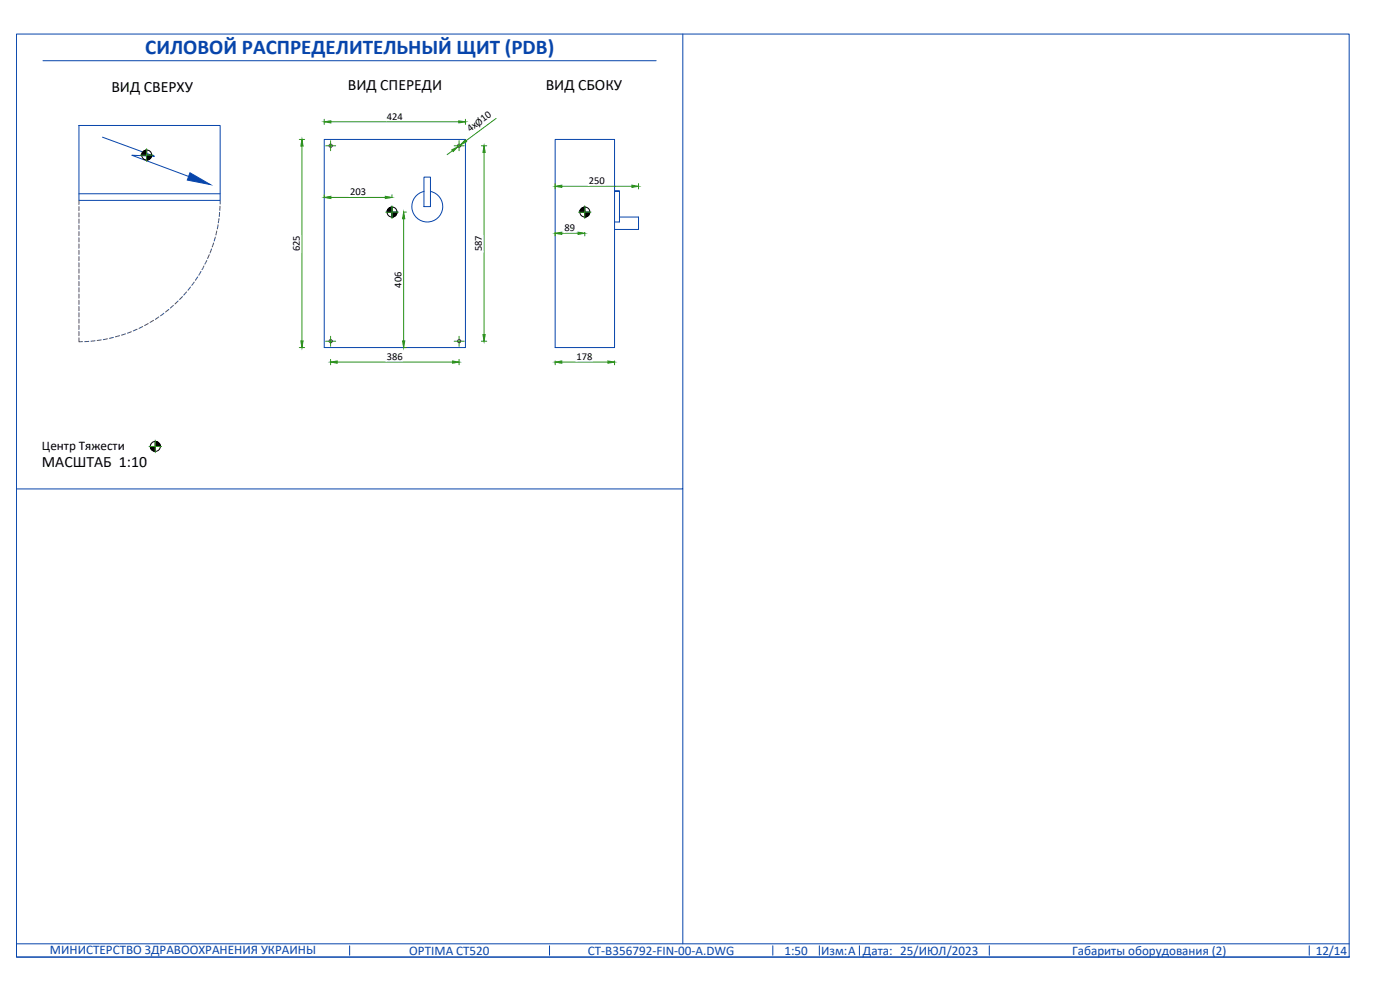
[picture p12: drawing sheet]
<svg xmlns="http://www.w3.org/2000/svg" width="420mm" height="297mm" viewBox="0 0 420 297" stroke-linecap="round" stroke-linejoin="round" font-family="sans-serif">
<!-- layer: 0 -->
<path d="M4.9 10.2h400v277h-400zM12.9 18.2h184M204.9 10.2v136.5h-200M204.9 146.7v136.5M104.9 283.8v2.8M164.9 283.8v2.8M231.9 283.8v2.8M245.9 283.8v2.8M257.9 283.8v2.8M296.9 283.8v2.8M392.9 283.8v2.8M404.9 283.2h-400v4h400" fill="none" stroke="#0745ab" stroke-width=".3"/>
<!-- layer: GE-EQUIPMENT_LIGHT -->
<path d="M23.7 58.1h42.4M30.8 41.2l15.5 5.7-6.7-.3 17 6.3M127.2 53.1h2v8.9h-2zM127.3 57.4a4.6 4.6 0 0 0-2.9 7.2 4.6 4.6 0 0 0 7.7 0 4.6 4.6 0 0 0-2.9-7.2" fill="none" stroke="#0745ab" stroke-width=".3"/>
<path d="M57 51.8l6.1 3.6-6.9-1.4z" fill="#0745ab" stroke="#0745ab" stroke-width=".3"/>
<!-- layer: GE-EQUIPMENT -->
<path d="M23.7 37.6h42.4v22.5h-42.4zM97.3 41.8h42.4v62.5h-42.4zM166.6 41.8h17.8v62.5h-17.8zM185.9 57.3h-1.5h1.5v9.3h-1.5M185.9 65.1h5.7v3.7h-7.2" fill="none" stroke="#0745ab" stroke-width=".3"/>
<!-- layer: GE-EQUIPMENT_MOVEMENT -->
<g fill="none" stroke="#463c82" stroke-width=".3">
<path d="M23.7 60.1v1.3M23.7 62v1.2M23.7 63.9v1.2M23.7 65.7v1.3M23.7 67.6v1.2M23.7 69.5v1.2M23.7 71.3v1.3M23.7 73.2v1.3M23.7 75.1v1.2M23.7 77v1.2M23.7 78.8v1.3M61.2 79.8l-.6 1.1"/>
<path d="M62 78.2l-.5 1.1M62.8 76.4l-.5 1.2M63.5 74.7l-.4 1.2M64.1 72.9l-.4 1.2M64.6 71.1l-.3 1.2M65.1 69.3l-.3 1.2M65.4 67.5l-.2 1.2M65.7 65.6l-.2 1.3M65.9 63.7l-.1 1.3M66 61.9v1.2M66.1 60.1v1.1M23.7 80.7v1.3"/>
<path d="M23.7 82.6v1.2M23.7 84.5v1.2M23.7 86.3v1.3M23.7 88.2v1.3M23.7 90.1v1.2M23.7 92v1.2M23.7 93.8v1.3M23.7 95.7v1.3M23.7 97.6v1.3M23.7 99.5v1.2M39.4 99.5l-1.1 .5M41.1 98.8l-1.1 .5"/>
<path d="M42.8 98l-1.1 .5M44.5 97.1l-1.1 .6M46.1 96.1l-1.1 .6M47.7 95.1l-1.1 .7M49.2 94l-1 .8M50.7 92.9l-1 .7M52.1 91.6l-1 .8M53.5 90.3l-1 .9M54.8 89l-.9 .9M56 87.6l-.9 .9M57.2 86.1l-.8 1M58.3 84.6l-.7 1"/>
<path d="M59.3 83.1l-.6 1M60.3 81.5l-.6 1.1M23.7 101.4v1.1h1.1M26.7 102.4l-1.3 .1M28.5 102.2l-1.2 .2M30.4 102l-1.2 .2M32.2 101.7l-1.2 .2M34.1 101.2l-1.3 .3M35.9 100.7l-1.2 .4M37.7 100.2l-1.2 .4"/>
</g>
<!-- layer: GE-ANCHORAGE_FLOOR -->
<g fill="none" stroke="#b4001e" stroke-width=".3">
<circle cx="99.2" cy="43.7" r=".49"/>
<circle cx="137.8" cy="43.7" r=".49"/>
<circle cx="99.2" cy="102.4" r=".49"/>
<circle cx="137.8" cy="102.4" r=".49"/>
</g>
<!-- layer: GE-MAIN_AXIS -->
<path d="M97.7 43.7h3M99.2 42.2v3M136.3 43.7h3M137.8 42.2v3M97.7 102.4h3M99.2 100.9v3M136.3 102.4h3M137.8 100.9v3" fill="none" stroke="#2b9317" stroke-width=".3"/>
<!-- layer: GE-DIMS -->
<g fill="none" stroke="#2b9317" stroke-width=".3">
<path d="M97.3 35.8v1.6M99.3 36.5h38.4M139.7 35.8v1.6M148.9 35.5l-9.1 6.8M89.8 41.8h1.6M90.6 43.8v58.5M97.3 58.4v.8M99.3 59.2h16.3M117.6 58.4v.8M135.8 45.2l-1.6 1.2M138.2 43.4l-.8 .6M144.5 43.7h1.6"/>
<path d="M145.3 45.7v54.7M166.6 55.1v1.6M168.6 55.9h21M191.6 55.1v1.6M121.1 63.6h.8M121.1 65.6v36.7M166.6 69.7v1.1M168.6 70h4.9M175.5 69.7v1.1M89.8 104.3h1.6M99.2 107.8v1.6M101.2 108.6h34.6"/>
<path d="M121.1 104.3h.8M137.8 107.8v1.6M144.5 102.4h1.6M166.6 108.3v1.1M168.6 108.6h13.8M184.4 108.3v1.1"/>
</g>
<g fill="#2b9317" stroke="#2b9317" stroke-width=".3">
<path d="M97.3 36.5l2-.2v.6z"/>
<path d="M137.7 36.3l2 .2-2 .4z"/>
<path d="M90.6 41.8l.4 2h-.7z"/>
<path d="M90.3 102.3h.7l-.4 2z"/>
<path d="M145.3 43.7l.3 2h-.7z"/>
<path d="M144.9 100.4h.7l-.3 2z"/>
<path d="M99.2 108.6l2-.3v.7z"/>
<path d="M135.8 108.3l2 .3-2 .4z"/>
<path d="M135.6 45l1.8-1-1.4 1.5z"/>
<path d="M139.6 42l.4 .5-1.8 .9z"/>
<path d="M166.6 108.6l2-.3v.7z"/>
<path d="M182.4 108.3l2 .3-2 .4z"/>
<path d="M166.6 55.9l2-.3v.6z"/>
<path d="M189.6 55.6l2 .3-2 .3z"/>
<path d="M173.5 69.7l2 .3-2 .3z"/>
<path d="M166.6 70l2-.3v.6z"/>
<path d="M115.6 58.9l2 .3-2 .4z"/>
<path d="M97.3 59.2l2-.3v.7z"/>
<path d="M121.1 63.6l.4 2h-.7z"/>
<path d="M120.8 102.3h.7l-.4 2z"/>
</g>
<g fill="#fff" stroke="#fff" stroke-width=".3">
<path d="M116 33.8v2.4l5-2.4zM116 36.2l5-2.4v2.4z"/>
<path d="M87.8 70.6v4.9h2.4zM87.8 70.6h2.4v4.9z"/>
<path d="M142.4 70.6v4.9h2.5zM142.4 70.6h2.5v4.9z"/>
<path d="M116.1 105.8v2.5l4.9-2.5zM116.1 108.3l4.9-2.5v2.5z"/>
<path d="M139.6 38l1.9 2.5 5-7.5zM146.5 33l1.8 2.4-6.8 5.1z"/>
<path d="M173.1 105.8v2.5l4.8-2.5zM173.1 108.3l4.8-2.5v2.5z"/>
<path d="M176.6 53.1v2.4l5-2.4zM176.6 55.5l5-2.4v2.4z"/>
<path d="M169.4 67.2v2.4l3.3-2.4zM169.4 69.6l3.3-2.4v2.4z"/>
<path d="M105.1 56.4v2.5l4.8-2.5zM105.1 58.9l4.8-2.5v2.5z"/>
<path d="M118.3 81.5v5h2.4zM118.3 81.5h2.4v5z"/>
</g>
<!-- layer: 0 -->
<g fill="none" stroke="#000" stroke-width=".3">
<path d="M43.4 45.2l-.8 .7M43.6 45.1l-1 1M43.8 45.1l-1.3 1.2M43.9 45l-1.4 1.4M44 45.1l-1.5 1.4M44 45.2l-1.3 1.3M44 45.3l-1.2 1.2M44 45.4l-1.1 1.1M44 45.6l-1 .9M44 45.7l-.8 .8M44 45.9l-.7 .6M44 46l-.5 .5"/>
<path d="M44 46.1l-.4 .4M44 46.2l-.3 .3M44 46.4l-.2 .1M44 46.5h.1M44 45l.1 3.1 1.4-1.5M44.1 46.5l-.1 .1M44.2 46.5l-.2 .3M44.4 46.5l-.4 .4M44.5 46.5l-.5 .5M44.6 46.5l-.6 .7M44.8 46.5l-.8 .8M44.9 46.5l-.9 .9"/>
<path d="M45 46.5l-1 1.1M45.2 46.5l-1.2 1.2M45.3 46.5l-1.3 1.4M45.3 47.3l-.5 .5M45.4 47.1l-.8 .8M45.5 46.5l-1.5 1.5M45.5 46.7l-1.3 1.3M45.5 46.9l-1.1 1.1M116.1 63.6l1.5-1.4v3l1.6-1.5M117 62.3l-.7 .7M117.2 62.2l-1 1M117.4 62.2l-1.3 1.2"/>
<path d="M117.5 62.2l-1.4 1.4M117.6 63.6h.1M117.6 62.3l-1.3 1.3M117.6 62.4l-1.2 1.2M117.6 62.6l-1 1M117.6 62.7l-.9 .9M117.6 62.8l-.8 .8M117.6 63l-.6 .6M117.6 63.1l-.5 .5M117.6 63.2l-.4 .4M117.6 63.3l-.3 .3M117.6 63.5l-.1 .1"/>
<path d="M117.8 63.6l-.2 .2M117.9 63.6l-.3 .3M118 63.6l-.4 .4M118.1 63.6l-.5 .5M118.3 63.6l-.7 .7M118.4 63.6l-.8 .8M118.5 63.6l-.9 .9M118.7 63.6l-1.1 1.1M118.8 63.6l-1.2 1.2M118.9 64.5l-.4 .4M118.9 63.6l-1.3 1.4M119.1 63.6l-1.5 1.5"/>
<path d="M119.1 64.2l-.9 .9M119.1 64l-1.1 1.1M119.2 63.9l-1.4 1.3M174 63.6l1.5-1.4v3M174.8 62.3l-.7 .7M175.1 62.2l-1.1 1M175.2 62.2l-1.2 1.2M175.4 62.2l-1.4 1.4M175.5 63.6h.1M175.5 62.3l-1.4 1.3M175.5 62.4l-1.2 1.2M175.5 62.6l-1.1 1"/>
<path d="M175.5 62.7l-1 .9M175.5 62.8l-.8 .8M175.5 63l-.7 .6M175.5 63.1l-.6 .5M175.5 63.2l-.4 .4M175.5 63.3l-.3 .3M175.5 63.5l-.2 .1M175.6 63.6l-.1 .2M175.7 63.6l-.2 .3M175.8 63.6l-.3 .4M176 63.6l-.5 .5M176.1 63.6l-.6 .7"/>
<path d="M176.3 63.6l-.8 .8M176.4 63.6l-.9 .9M176.5 63.6l-1 1.1M176.6 63.6l-1.1 1.2M176.8 63.6l-1.3 1.4M176.8 64.5l-.5 .4M176.9 63.6l-1.4 1.5M176.9 64.2l-.8 .9M177 63.7l-1.5 1.5M177 63.9l-1.3 1.3M177 64l-1.2 1.1M45.1 134l1.5 1.4"/>
<path d="M45.1 134.1l1.3 1.3M45.2 134.3l1.1 1.1M45.2 134l1.4 1.4M45.2 134.5l.9 .9M45.3 134l1.3 1.2M45.3 134.8l.5 .4M45.5 134l1.1 1.1M45.6 134l1 1M45.7 134l.9 .8M45.8 134l.8 .7M46 134l.6 .6M46.1 134l.5 .4"/>
<path d="M46.3 134l.3 .3M46.4 134l.2 .2M46.5 134h.1M46.6 132.5l1.5 1.5M46.6 132.6l1.3 1.4M46.6 132.7l1.2 1.3M46.6 132.9l1.1 1.1M46.6 133l1 1M46.6 133.1l.8 .9M46.6 133.2l.7 .8M46.6 133.4l.6 .6M46.6 133.5l.5 .5"/>
<path d="M46.6 133.7l.3 .3M46.6 133.8l.2 .2M46.6 133.9v.1M46.6 132.4v3M46.7 132.4l1.4 1.4M46.9 132.4l1.2 1.3M47.1 132.5l1 1M47.3 132.6l.7 .7"/>
<circle cx="44" cy="46.5" r="1.5"/>
<circle cx="117.7" cy="63.6" r="1.5"/>
<circle cx="175.5" cy="63.6" r="1.5"/>
<circle cx="46.6" cy="133.9" r="1.5"/>
</g>
<path d="M42.1 46.5h3.8M44 44.6v3.8M115.8 63.6h3.7M117.6 61.8v3.7M173.6 63.6h3.8M175.5 61.8v3.7M44.7 134h3.8M46.6 132.1v3.7" fill="none" stroke="#2b9317" stroke-width=".3"/>
<text font-size="6.3" fill="#0745ab" x="43.6" y="16.3">СИЛОВОЙ РАСПРЕДЕЛИТЕЛЬНЫЙ ЩИТ (PDB)</text>
<g font-size="4.7">
<text x="33.4" y="27.6">ВИД СВЕРХУ</text>
<text x="104.4" y="27">ВИД СПЕРЕДИ</text>
<text x="163.8" y="27">ВИД СБОКУ</text>
<text x="12.6" y="140.1">МАСШТАБ 1:10</text>
</g>
<text font-size="3.9" x="12.6" y="135">Центр Тяжести</text>
<g font-size="3.9" fill="#0745ab">
<text x="15" y="286.1">МИНИСТЕРСТВО ЗДРАВООХРАНЕНИЯ УКРАИНЫ</text>
<text x="122.8" y="286.4">OPTIMA CT520</text>
<text x="176.4" y="286.4">CT-B356792-FIN-00-A.DWG</text>
<text x="235.4" y="286.4">1:50</text>
<text x="246.4" y="286.4">Изм:A</text>
<text x="259" y="286.4">Дата: 25/ИЮЛ/2023</text>
<text x="321.8" y="286.4">Габариты оборудования (2)</text>
<text x="394.9" y="286.4">12/14</text>
</g>
<g font-size="3.2">
<text x="116.1" y="36">424</text>
<text x="141.1" y="39.7" transform="rotate(-37 141.1 39.7)">4xØ10</text>
<text x="105.1" y="58.6">203</text>
<text x="176.7" y="55.3">250</text>
<text x="169.4" y="69.4">89</text>
<text x="90" y="75.5" transform="rotate(-90 90 75.5)">625</text>
<text x="144.6" y="75.5" transform="rotate(-90 144.6 75.5)">587</text>
<text x="120.5" y="86.3" transform="rotate(-90 120.5 86.3)">406</text>
<text x="116.1" y="108">386</text>
<text x="173" y="108">178</text>
</g>
</svg>
